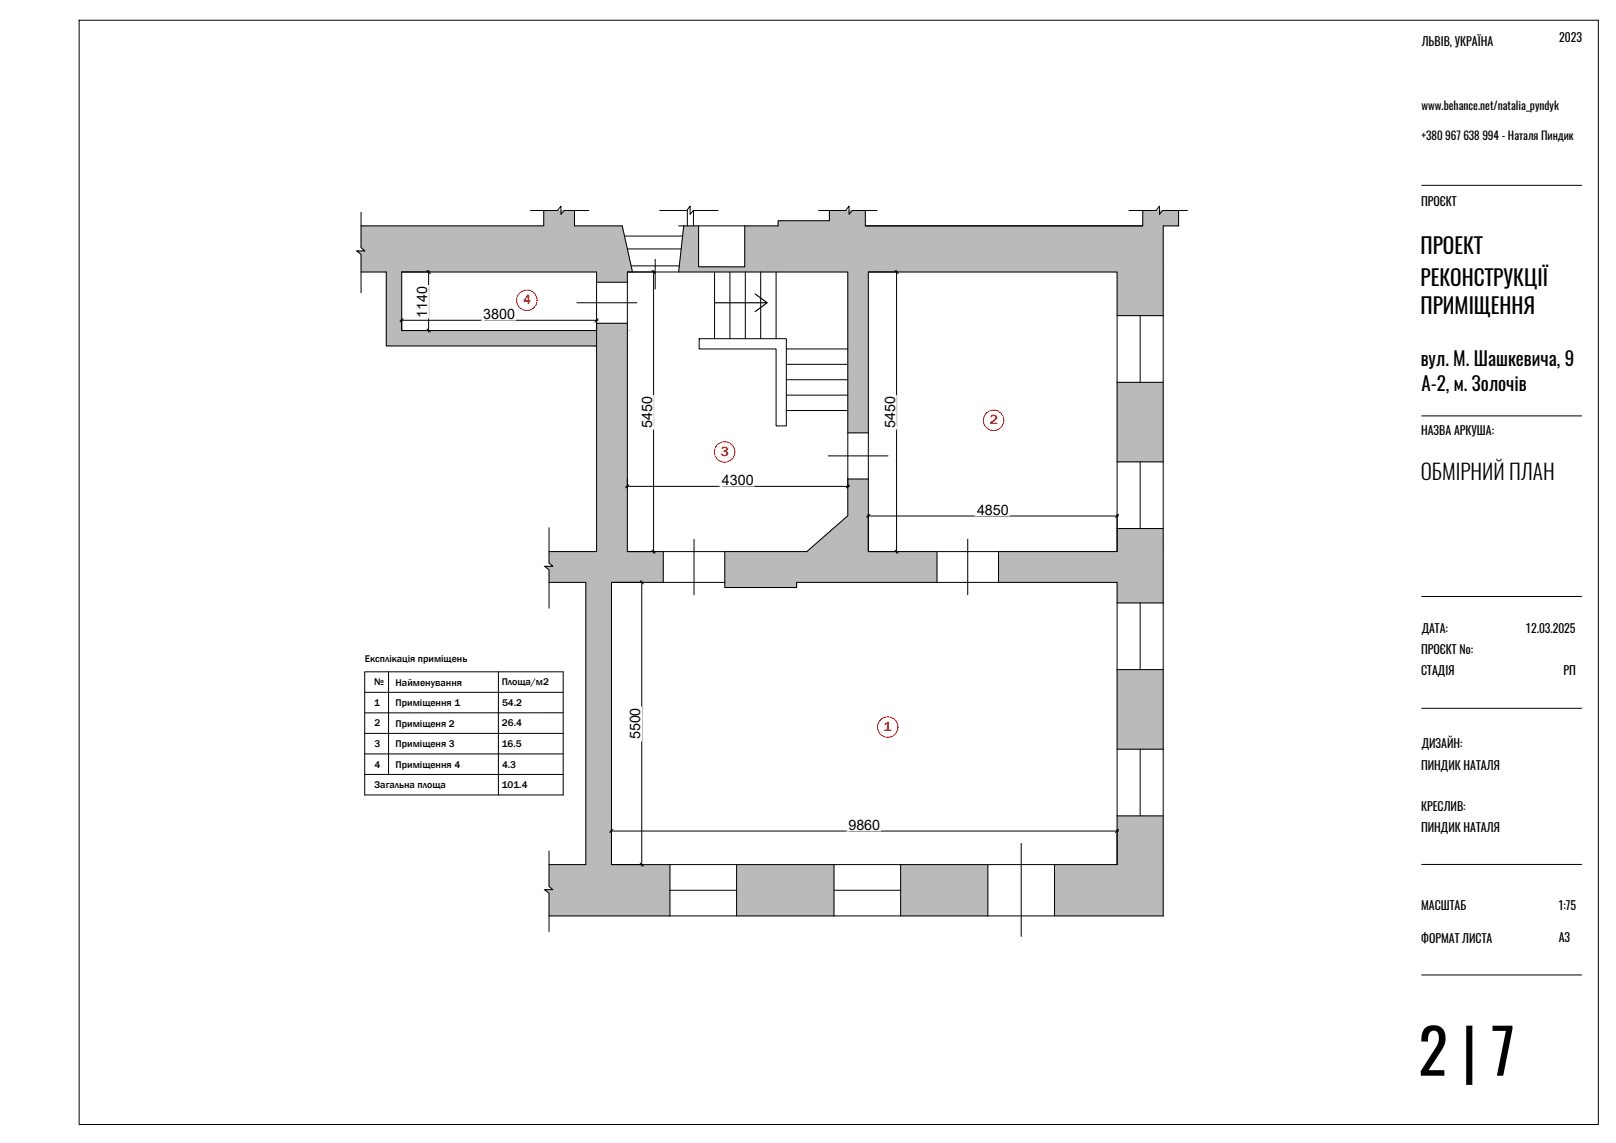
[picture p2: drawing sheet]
<svg xmlns="http://www.w3.org/2000/svg" width="420mm" height="297mm" viewBox="0 0 420 297" stroke-linecap="round" stroke-linejoin="round" font-family="sans-serif">
<!-- layer: 0 -->
<g fill="#bababa" stroke="#bababa" stroke-width=".26">
<path d="M215.6 54.7l9.4 2.7v-2.7zM215.6 54.7l9.4 2.7h-9.4z"/>
<path d="M297.1 54.7l9.3 4v-4zM297.1 54.7l9.3 4h-9.3z"/>
<path d="M202.3 57.4l22.7 1.3v-1.3zM202.3 57.4l22.7 1.3h-22.7z"/>
<path d="M141.4 54.7l8 4v-4zM141.4 54.7l8 4h-8z"/>
<path d="M93.9 58.7l69.1 5.7-1.2-5.7zM93.9 58.7l69.1 5.7h-69.1z"/>
<path d="M93.9 64.4l69.3 .8-.2-.8zM93.9 64.4l69.3 .8h-68.3z"/>
<path d="M92.7 65.2l70.7 .9-.2-.9zM92.7 65.2l70.7 .9h-69.5z"/>
<path d="M193.6 58.7l108.8 10.6v-10.6zM193.6 58.7l108.8 10.6h-108.8z"/>
<path d="M177.8 58.7l3.8 10.6v-10.6zM177.8 58.7l3.8 10.6h-5z"/>
<path d="M176.6 69.3l125.8 1.4v-1.4zM176.6 69.3l125.8 1.4h-126z"/>
<path d="M93.9 66.1l70.5 4.6-1-4.6zM93.9 66.1l70.5 4.6h-70.5z"/>
<path d="M155.1 70.7l8 2.6v-2.6zM155.1 70.7l8 2.6h-8z"/>
<path d="M290.4 70.7l12 11.3v-11.3zM290.4 70.7l12 11.3h-12z"/>
<path d="M155.1 84l8 1.9v-1.9zM155.1 84l8 1.9h-8z"/>
<path d="M100.4 70.7l4 15.2v-15.2zM100.4 70.7l4 15.2h-4z"/>
<path d="M155.1 85.9l8 4v-4zM155.1 85.9l8 4h-8z"/>
<path d="M100.4 85.9l54.7 4v-4zM100.4 85.9l54.7 4h-54.7z"/>
<path d="M220.4 70.7l5.4 41.8v-41.8zM220.4 70.7l5.4 41.8h-5.4z"/>
<path d="M290.4 99.4l12 20.6v-20.6zM290.4 99.4l12 20.6h-12z"/>
<path d="M220.4 124.5l5.4 9.5v-9.5zM220.4 124.5l5.4 9.5h-5.4z"/>
<path d="M290.4 137.4l12 5.9v-5.9zM290.4 137.4l12 5.9h-12z"/>
<path d="M220.4 134l5.4 9.3v-9.3zM209.8 143.3l10.6-9.3 5.4 9.3z"/>
<path d="M155.1 89.9l8 53.4v-53.4zM155.1 89.9l8 53.4h-8z"/>
<path d="M142.7 143.3l29.7 3v-3zM142.7 143.3l29.7 3h-29.7z"/>
<path d="M142.7 146.3l29.7 .9v-.9zM142.7 146.3l29.7 .9h-28.7z"/>
<path d="M141.6 147.2l30.8 .9v-.9zM141.6 147.2l30.8 .9h-29.7z"/>
<path d="M259.6 143.3l42.8 8v-8zM259.6 143.3l42.8 8h-42.8z"/>
<path d="M188.4 143.3l55.2 8v-8zM188.4 143.3l55.2 8h-55.2z"/>
<path d="M142.7 148.1l29.7 3.2v-3.2zM142.7 148.1l29.7 3.2h-29.7z"/>
<path d="M188.4 151.3l18.7 1.4v-1.4zM188.4 151.3l18.7 1.4h-18.7z"/>
<path d="M290.4 151.3l12 5.4v-5.4zM290.4 151.3l12 5.4h-12z"/>
<path d="M290.4 174l12 20.7v-20.7zM290.4 174l12 20.7h-12z"/>
<path d="M290.4 212l12 12.7v-12.7zM290.4 212l12 12.7h-12z"/>
<path d="M152.3 151.3l6.7 73.4v-73.4zM152.3 151.3l6.7 73.4h-6.7z"/>
<path d="M142.7 224.7l31.5 5.6v-5.6zM142.7 224.7l31.5 5.6h-31.5z"/>
<path d="M142.7 230.3l31.5 .9v-.9zM142.7 230.3l31.5 .9h-30.5z"/>
<path d="M141.6 231.2l32.6 .9v-.9zM141.6 231.2l32.6 .9h-31.5z"/>
<path d="M274.2 224.7l28.2 13.3v-13.3zM274.2 224.7l28.2 13.3h-28.2z"/>
<path d="M234.2 224.7l22.6 13.3v-13.3zM234.2 224.7l22.6 13.3h-22.6z"/>
<path d="M191.5 224.7l25.3 13.3v-13.3zM191.5 224.7l25.3 13.3h-25.3z"/>
<path d="M142.7 232.1l31.5 5.9v-5.9zM142.7 232.1l31.5 5.9h-31.5z"/>
</g>
<g fill="none" stroke="#000" stroke-width=".26">
<path d="M20.6 5.3h395v286.9h-395zM93.9 55.2v9.2l1 .8h-2.2l1.2 .9v10M137.9 54.7h7l.9-1.1v2.1l.9-1h6.4M141.4 54.7v4h-47.5M149.4 54.7v4h12.4l2.6 12M171.5 54.7h7.1l.8-1.1v2.1l.9-1h6.4M177.8 58.7l-1.4 12M178.7 54.7v4M180.3 54.7v4M181.6 58.7v10.6h12v-10.6M212.8 54.7h7.1l.8-1.1v2.1l.9-1h6.4M215.6 54.7v2.7h-13.3v1.3h-25.9"/>
<path d="M225 54.7v4h72.1v-4M225 58.7h72.1M293.5 54.7h7.1l.9-1.1v2.1l.8-1h6.4M306.4 54.7v4h-4v179.3h-159.7M93.9 70.7h6.5v19.2h54.7M111 70.3l.8 .8M150 78.7h15.6M155.1 73.3h8M162.4 61.3h15.1M163.1 70.7h57.3v63.3l-10.6 9.3h-46.7zM163.1 64.7h14M164.1 69.1h12.5"/>
<path d="M169.5 70.3l.8 .8M170.3 67.4v7.7M185.8 70.7v17.3M189.8 70.7v17.3M193.8 70.7v17.3M197.8 70.7v17.3M201.8 70.7v17.3M225.8 70.7h64.6v72.6h-64.6zM232.7 70.3l.8 .8M104.8 82.8l-.8 .8M111 85.5l.8 .8M155.1 85.9h-50.7v-15.2h50.7v72.6h-12.4"/>
<path d="M155.1 84h8M155.5 82.8l-.8 .8M181.8 88h22.6v22.7h-2.6v-20h-20zM204.4 90.7h16M204.4 94.7h16M204.4 98.7h16M290.4 82h12M290.4 99.4h12M296.4 82v17.4M204.4 102.7h16M204.4 106.7h16M215.3 118.5h15.6"/>
<path d="M220.4 112.5h5.4M142.7 137.1v9.2l1 .9h-2.1l1.1 .9v10M163.5 126l-.8 .8M220.4 124.5h5.4M220.8 126l-.8 .8M226.2 133.7l-.8 .8M290.4 120h12M290.4 137.4h12M290.8 133.7l-.8 .8M296.4 120v17.4M142.7 151.3h9.6v73.4h-9.6M159 151.3h29.4v1.4h18.7v-1.4h83.3v73.4h-131.4z"/>
<path d="M166.5 151l.8 .8M169.5 143l.8 .7M172.4 143.3v8M180.4 140.2v14.4M188.4 143.3v8M232.7 143l.8 .7M243.6 143.3v8M251.6 140.2v14.4M259.6 143.3v8M290.4 156.7h12M296.4 156.7v17.3M94.8 174.6h51.6v32h-51.6z"/>
<path d="M94.8 179.9h51.6M101 174.6v26.7M129.6 174.6v32M290.4 174h12M94.8 190.6h51.6M94.8 195.9h51.6M146.4 185.2l-51.6 .1M290.4 194.7h12M296.4 194.7v17.3M94.8 201.3h51.6M159.4 215.6l-.8 .8M265.5 219.2v24.2"/>
<path d="M290.4 212h12M290.8 215.6l-.8 .8M142.7 221.2v9.1l1 .9h-2.1l1.1 .9v10M166.5 224.3l.8 .8M174.2 231.4h17.3M174.2 224.7v13.3M191.5 224.7v13.3M216.8 224.7v13.3M216.8 231.4h17.4M234.2 224.7v13.3M256.8 224.7v13.3M274.2 224.7v13.3"/>
</g>
<path d="M196.3 76.4l3.1 2.3h-13.6M199.4 78.7l-3.1 2.3" fill="none" stroke="#000" stroke-width=".3"/>
<g fill="none" stroke="#f00" stroke-width=".26">
<circle cx="137" cy="78" r="2.66"/>
<circle cx="188.4" cy="117.4" r="2.66"/>
<circle cx="258.3" cy="109.2" r="2.66"/>
<circle cx="230.8" cy="189" r="2.66"/>
</g>
<!-- layer: ds_text -->
<g fill="none" stroke="#000" stroke-width=".26">
<path d="M104.5 70.7h7.3M111.4 70.3v16M163.1 70.7h7.2M169.9 70.3v73.4M225.8 70.7h7.7M233.1 70.3v73.4M104 83.2h51.5M104.4 82.8v3.1M104.5 85.9h7.3M155.1 82.8v3.1M162.7 126.4h58.1M163.1 124.5v2.3"/>
<path d="M220.4 124.5v2.3M225.4 134.1h65.4M225.8 133.7v9.6M290.4 133.7v9.6M159 151.3h8.3M163.1 143.3h7.2M166.9 151v74.1M225.8 143.3h7.7M158.6 216h132.2M159 215.6v9.1h8.3M290.4 215.6v9.1"/>
</g>
<g fill="#fff" stroke="#fff" stroke-width=".26">
<path d="M220.5 212.6v3.3l8.5-3.3zM220.5 215.9l8.5-3.3v3.3z"/>
<path d="M163.5 183.8v8.5h3.3zM163.5 183.8h3.3v8.5z"/>
<path d="M253.8 130.8v3.2l8.6-3.2zM253.8 134l8.6-3.2v3.2z"/>
<path d="M229.8 102.8v8.5h3.2zM229.8 102.8h3.2v8.5z"/>
<path d="M187.5 123v3.3l8.6-3.3zM187.5 126.3l8.6-3.3v3.3z"/>
<path d="M166.6 102.8v8.5h3.3zM166.6 102.8h3.3v8.5z"/>
<path d="M125.5 79.9v3.3l8.5-3.3zM125.5 83.2l8.5-3.3v3.3z"/>
<path d="M108.1 74.2v8.2h3.3zM108.1 74.2h3.3v8.2z"/>
</g>
<!-- layer: ds_heavy -->
<path d="M369.7 48.2h41.5M369.7 108.1h41.5M369.7 155h41.5M369.7 184.1h41.5M369.7 224.6h41.5M369.7 253.4h41.5" fill="none" stroke="#000" stroke-width=".26"/>
<text font-size="16.1" x="368.7" y="279.6">2 | 7</text>
<g font-size="5.6">
<text x="369.3" y="66.1">ПРОЕКТ</text>
<text x="369.3" y="74.4">РЕКОНСТРУКЦІЇ</text>
<text x="369.3" y="81.7">ПРИМІЩЕННЯ</text>
</g>
<text font-size="5.5" x="369.4" y="124.6">ОБМІРНИЙ ПЛАН</text>
<g font-size="4.9">
<text x="369.4" y="95">вул. М. Шашкевича, 9</text>
<text x="369.6" y="101.7">А-2, м. Золочів</text>
</g>
<g font-size="3.7">
<text x="111.1" y="82.6" transform="rotate(-90 111.1 82.6)">1140</text>
<text x="125.6" y="82.9">3800</text>
<text x="169.5" y="111.2" transform="rotate(-90 169.5 111.2)">5450</text>
<text x="232.7" y="111.2" transform="rotate(-90 232.7 111.2)">5450</text>
<text x="187.7" y="126">4300</text>
<text x="254" y="133.7">4850</text>
<text x="166.5" y="192.2" transform="rotate(-90 166.5 192.2)">5500</text>
<text x="220.6" y="215.6">9860</text>
</g>
<g font-size="3.6" fill="#f00">
<text x="136" y="79.1">4</text>
<text x="257.3" y="110.3">2</text>
<text x="187.5" y="118.5">3</text>
<text x="229.7" y="190">1</text>
</g>
<g font-size="3.1">
<text x="405.4" y="11">2023</text>
<text x="369.7" y="12.1">ЛЬВІВ, УКРАЇНА</text>
<text x="369.5" y="53.6">ПРОЄКТ</text>
<text x="369.5" y="113.1">НАЗВА АРКУША:</text>
<text x="369.6" y="164.5">ДАТА:</text>
<text x="396.7" y="164.5">12.03.2025</text>
<text x="369.5" y="170">ПРОЄКТ №:</text>
<text x="369.5" y="175.4">СТАДІЯ</text>
<text x="406.5" y="175.3">РП</text>
<text x="369.6" y="194.4">ДИЗАЙН:</text>
<text x="369.5" y="200">ПИНДИК НАТАЛЯ</text>
<text x="369.5" y="210.9">КРЕСЛИВ:</text>
<text x="369.5" y="216.3">ПИНДИК НАТАЛЯ</text>
<text x="369.5" y="236.4">МАСШТАБ</text>
<text x="405.1" y="236.4">1:75</text>
<text x="369.5" y="245">ФОРМАТ ЛИСТА</text>
<text x="405.3" y="244.7">A3</text>
</g>
<g font-size="3">
<text x="369.6" y="28.5">www.behance.net/natalia_pyndyk</text>
<text x="369.6" y="36.5">+380 967 638 994 - Наталя Пиндик</text>
</g>
<g font-size="2.6">
<text x="94.8" y="171.9">Експлікація приміщень</text>
<text x="97.3" y="178.1">№</text>
<text x="102.8" y="178.2">Найменування</text>
<text x="130.5" y="178.1">Площа/м2</text>
<text x="97.3" y="183.4">1</text>
<text x="102.8" y="183.5">Приміщення 1</text>
<text x="130.5" y="183.4">54.2</text>
<text x="97.3" y="188.8">2</text>
<text x="102.8" y="188.9">Приміщеня 2</text>
<text x="130.5" y="188.8">26.4</text>
<text x="97.4" y="194.1">3</text>
<text x="102.8" y="194.2">Приміщеня 3</text>
<text x="130.5" y="194.1">16.5</text>
<text x="97.4" y="199.5">4</text>
<text x="102.8" y="199.5">Приміщення 4</text>
<text x="130.5" y="199.5">4.3</text>
<text x="97.4" y="204.8">Загальна площа</text>
<text x="130.5" y="204.8">101.4</text>
</g>
</svg>
